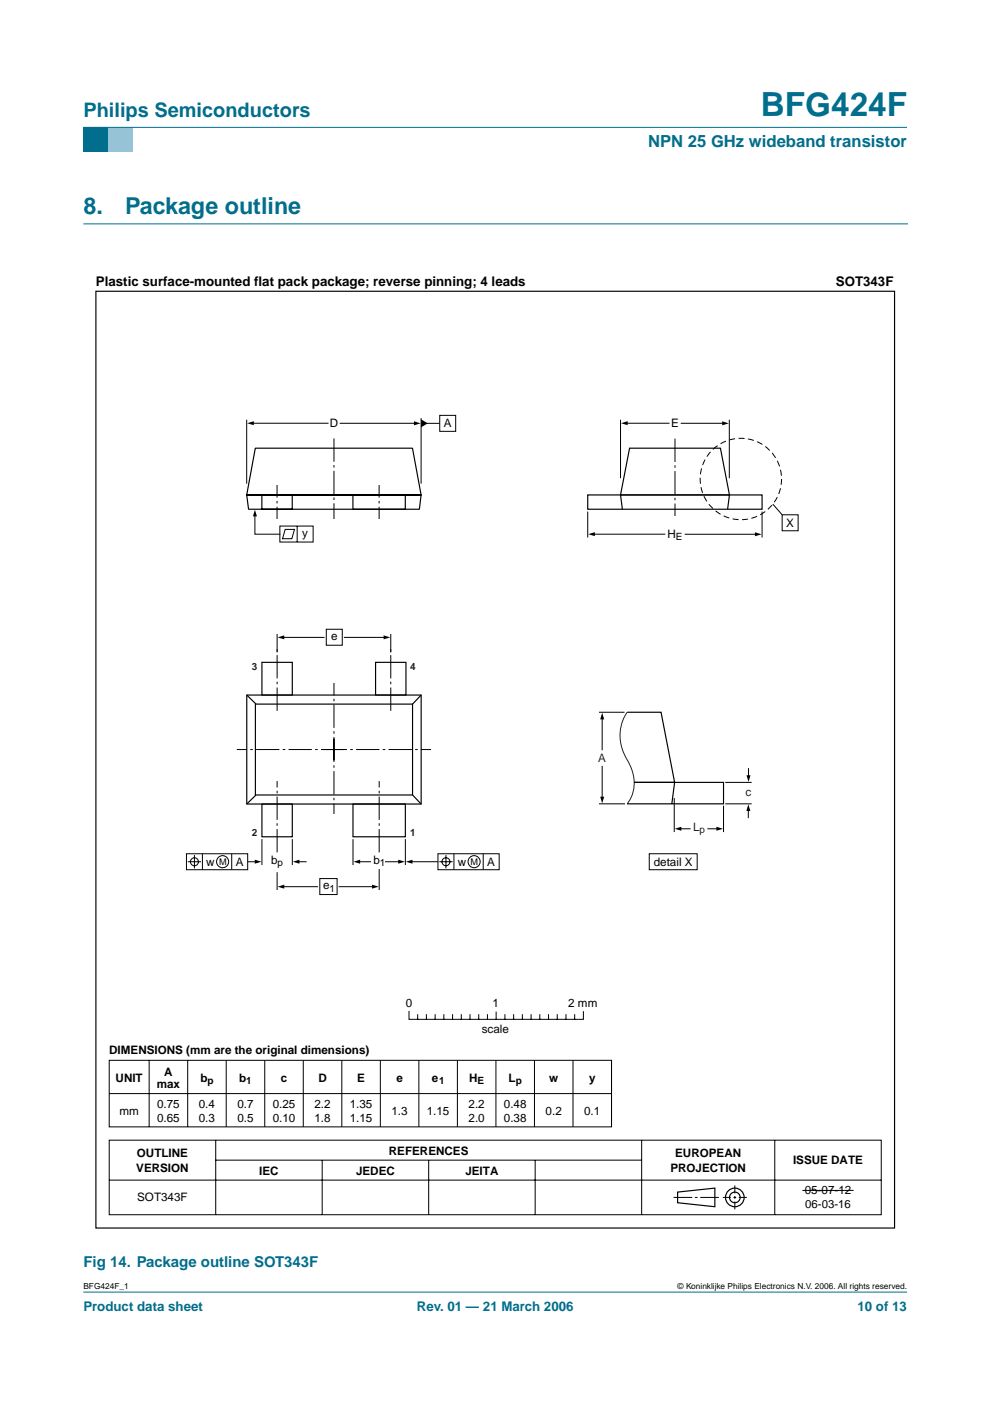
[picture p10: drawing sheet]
<svg xmlns="http://www.w3.org/2000/svg" width="210mm" height="297mm" viewBox="0 0 210 297" stroke-linecap="round" stroke-linejoin="round" font-family="sans-serif">
<path d="M17.7 273.9h174.6z" fill="#006e8c" stroke="#006e8c" stroke-width=".21"/>
<path d="M17.7 27h5.3v5.3h-5.3z" fill-rule="evenodd" fill="#006e8c"/>
<path d="M23 27h5.3v5.3h-5.3z" fill-rule="evenodd" fill="#96c4d6"/>
<path d="M17.7 27h174.6z" fill="#006e8c" stroke="#006e8c" stroke-width=".21"/>
<path d="M17.7 47.5h174.7" fill="none" stroke="#006e8c" stroke-width=".21"/>
<g fill="none" stroke="#000" stroke-width=".21">
<path d="M131.6 89v12.4M132.8 89.7h9.1M144.4 89.7h9M154.6 89v12.4M124.6 108.5v5.5M161.6 108.5v5.5M163.9 106.9l1.9 2.2M165.8 109.1h3.4v3.4h-3.4zM127 151h5.4M127.7 152.2v6.8M127 170.4h5.5M127.7 162.5v6.7"/>
<path d="M143 169.2v7.2M144.2 175.7h2.1M150.1 175.7h2.1M153.4 170.8v5.6M153.8 165.9h5.6M153.8 170.4h5.6M158.7 171.7v1.7M158.7 163v1.7M137.7 181h10.1v3.4h-10.1zM86.7 214.4v1.7h37v-1.6M88.6 215.1v1M90.4 215.1v1"/>
<path d="M92.3 215.1v1M94.1 215.1v1M96 215.1v1M97.8 215.1v1M99.7 215.1v1M101.5 215.1v1M103.4 215.1v1M105.2 214.6v1.5M107.1 215.1v1M108.9 215.1v1M110.8 215.1v1M112.6 215.1v1"/>
<path d="M114.5 215.1v1M116.3 215.1v1M118.1 215.1v1M120 215.1v1M121.8 215.1v1M23.2 224.8h106.5v14.1h-106.5zM23.2 231.9h106.5M31.6 224.8v14.1M39.8 224.8v14.1M48 224.8v14.1M56.1 224.8v14.1M64.3 224.8v14.1"/>
<path d="M72.5 224.8v14.1M80.6 224.8v14.1M88.8 224.8v14.1M97 224.8v14.1M105.1 224.8v14.1M113.3 224.8v14.1M121.5 224.8v14.1M129.7 224.8v14.1M23.2 241.7h163.6v15.8h-163.6zM23.2 250.2h163.6M45.7 241.7v15.8M45.7 246h90.3"/>
<path d="M68.3 246v11.5M90.9 246v11.5M113.5 246v11.5M136 241.7v15.8M142.8 253.9h4M147.3 253.9h.6M148.5 253.9h3.9M153.3 253.9h1.7M155.5 253.9h.6M155.8 251.3v1.7M155.8 253.6v.6M155.8 254.7v1.7"/>
<path d="M156.6 253.9h1.7M164.3 241.7v15.8"/>
</g>
<g fill="none" stroke="#000" stroke-width=".25">
<path d="M20.3 61.8h169.4v198.6h-169.4zM124.6 104.9h37v3.1h-37zM133 151h7.2l2.8 14.9h-8.5h18.9v4.5h-20.4M143 165.9l-.6 4.5M143.7 252.7l7.9-.8v4l-7.9-.9z"/>
<circle cx="155.8" cy="253.9" r="1.98"/>
<circle cx="155.8" cy="253.9" r="1.13"/>
</g>
<path d="M131.7 89.7l1.4-.4v.8zM153.1 89.3l1.4 .5-1.4 .4zM127.7 151.1l.4 1.4h-.8zM127.3 168.9h.8l-.4 1.4zM143.1 175.7l1.4-.4v.8zM151.9 175.3l1.4 .4-1.4 .4zM158.7 170.5l.4 1.4h-.9zM158.3 164.4h.8l-.4 1.4z" fill="#000"/>
<path d="M133 151a9 9 0 0 0 0 10.1 8 8 0 0 1 .2 9l-.2 .3" fill="none" stroke="#231f20" stroke-width=".21"/>
<path d="M170.1 252.4h10.9z" fill="#000" stroke="#000" stroke-width=".21"/>
<circle cx="157.1" cy="101.6" r="8.6" fill="none" stroke="#000" stroke-width=".21" stroke-dasharray="1.2 .7 0 0" stroke-linecap="butt"/>
<path d="M143.1 111.7v-18.8" fill="none" stroke="#000" stroke-width=".21" stroke-dasharray="4.9 .7 .5 .7" stroke-linecap="butt"/>
<path d="M142.8 109.5h.6v4.1h-.6z" fill="#fff"/>
<path d="M54.1 95h33.4l1.8 9.9h-37zM133.5 95h19.2l2 9.9h-23.1zM52.3 104.9h37l-.4 3.1h-36.2zM55.5 104.9h6.5v3.1h-6.5zM74.8 104.9h11.1v3.1h-11.1zM131.6 104.9l.4 3.1M154.7 104.9l-.4 3.1" fill="none" stroke="#000" stroke-width=".25"/>
<path d="M52.3 89v13.6M53.5 89.7h16.1M72.1 89.7h16M89.3 88.6v14M90.4 89.8h2.8M93.2 88.1h3.4v3.4h-3.4zM59.3 111.5h7.1v3.4h-7.1zM60.5 112.2h1.9l-.5 2h-2zM63 111.5v3.4M125.8 113.3h15.2M145.3 113.3h15" fill="none" stroke="#000" stroke-width=".21"/>
<path d="M52.4 89.7l1.4-.4v.8zM87.8 89.3l1.4 .5-1.4 .4zM89.3 88.9l1.4 .9-1.4 .8zM124.7 113.3l1.4-.5v.9zM160.1 112.9l1.4 .4-1.4 .4z" fill="#000"/>
<path d="M58.7 112.4v-9.6M80.4 112.4v-9.6" fill="none" stroke="#000" stroke-width=".21" stroke-dasharray="4.9 .7 .5 .7" stroke-linecap="butt"/>
<path d="M58.4 110.1h.7v4.1h-.7z" fill="#fff"/>
<path d="M70.8 111.7v-18.8" fill="none" stroke="#000" stroke-width=".21" stroke-dasharray="4.9 .7 .5 .7" stroke-linecap="butt"/>
<g fill="#fff">
<path d="M70.5 110.1h.6v4.1h-.6z"/>
<path d="M80.1 110.1h.6v4.1h-.6z"/>
</g>
<g fill="none" stroke="#000" stroke-width=".21">
<path d="M54 109.2v4.1h5.3M58.8 134.4v3.9M60 135.1h8.7M69.2 133.4h3.4v3.4h-3.4zM73 135.1h8.6M82.9 134.4v3.9M55.5 177.9v5.5M62 177.9v5.5M74.8 177.9v5.5M85.9 177.9v5.5M39.5 181h13v3.4h-13zM39.8 182.7h2.8"/>
<path d="M41.2 181.3v2.8M42.9 181v3.4M49.1 181v3.4M52.6 182.7h1.7M58.8 184.9v3.8M60 188h7.3M63.2 182.7h1.7M67.8 186.3h3.7v3.4h-3.7zM71.9 188h7.3M76.1 182.7h2.5M80.4 184.3v4.4M81.7 182.7h3"/>
<path d="M92.8 182.7h-5.6M92.9 181h12.9v3.4h-12.9zM93.1 182.7h2.9M94.5 181.3v2.8M96.2 181v3.4M102.5 181v3.4"/>
<circle cx="41.2" cy="182.7" r=".85"/>
<circle cx="47.2" cy="182.7" r="1.28"/>
<circle cx="94.5" cy="182.7" r=".85"/>
<circle cx="100.5" cy="182.7" r="1.28"/>
</g>
<path d="M54 108.1l.5 1.4h-.9zM58.9 135.1l1.4-.4v.9zM81.3 134.7l1.5 .4-1.5 .5zM54 182.3l1.4 .4-1.4 .4zM58.9 188l1.4-.4v.8zM62.1 182.7l1.4-.4v.8zM74.9 182.7l1.5-.4v.8zM78.9 187.6l1.4 .4-1.4 .4zM84.4 182.3l1.4 .4-1.4 .4zM86 182.7l1.5-.4v.8z" fill="#000"/>
<path d="M58.8 150.7v-13.6M68.6 158.9h22.8M70.8 156.6v18.9M73 158.9h-22.8M82.9 150.7v-13.6M70.8 161.2v-18.8M58.8 180.7v-15.1M80.4 180.7v-15.1" fill="none" stroke="#000" stroke-width=".21" stroke-dasharray="4.9 .7 .5 .7" stroke-linecap="butt"/>
<path d="M52.3 147.4h37v23.1h-37zM52.3 147.4l2 1.9M54.1 149.3h33.4v19.3h-33.4zM55.5 140.4h6.5v7h-6.5zM79.6 140.4h6.5v7h-6.5zM89.3 147.4l-1.8 1.9M54.3 168.6l-2 1.9M55.5 170.5h6.5v6.9h-6.5zM74.8 170.5h11.1v6.9h-11.1zM87.5 168.6l1.8 1.9" fill="none" stroke="#000" stroke-width=".25"/>
<g fill="#fff">
<path d="M69.5 140.2h2.1v4.6h-2.1z"/>
<path d="M69.2 172.6h2.1v4.5h-2.1z"/>
</g>
<text font-size="7.1" fill="#006e8c" x="161.3" y="24.7">BFG424F</text>
<g font-size="4.9" fill="#006e8c">
<text x="17.7" y="45.5">8.</text>
<text x="26.5" y="45.5">Package outline</text>
</g>
<text font-size="4.2" fill="#006e8c" x="17.7" y="24.9">Philips Semiconductors</text>
<text font-size="3.5" fill="#006e8c" x="137.4" y="31.1">NPN 25 GHz wideband transistor</text>
<text font-size="3.2" fill="#006e8c" x="17.7" y="268.7">Fig 14. Package outline SOT343F</text>
<g font-size="2.8">
<text x="20.3" y="60.6">Plastic surface-mounted flat pack package; reverse pinning; 4 leads</text>
<text x="177.2" y="60.6">SOT343F</text>
</g>
<g font-size="2.8" fill="#006e8c">
<text x="17.7" y="278">Product data sheet</text>
<text x="88.4" y="278">Rev. 01 — 21 March 2006</text>
<text x="181.8" y="278">10 of 13</text>
</g>
<g font-size="2.5">
<text x="69.9" y="90.5">D</text>
<text x="94.1" y="90.6">A</text>
<text x="142.3" y="90.5">E</text>
<text x="64.1" y="113.8">y</text>
<text x="141.5" y="114">H</text>
<text x="166.7" y="111.7">X</text>
<text x="70.2" y="135.7">e</text>
<text x="43.7" y="183.6">w</text>
<text x="50" y="183.6">A</text>
<text x="57.5" y="183.2">b</text>
<text x="79.2" y="183.2">b</text>
<text x="97" y="183.6">w</text>
<text x="103.3" y="183.6">A</text>
<text x="138.6" y="183.6">detail X</text>
<text x="68.5" y="188.5">e</text>
<text x="86" y="213.5">0</text>
<text x="104.4" y="213.5">1</text>
<text x="120.5" y="213.5">2 mm</text>
<text x="102.2" y="219">scale</text>
<text x="23.2" y="223.4">DIMENSIONS (mm are the original dimensions)</text>
<text x="24.5" y="229.3">UNIT</text>
<text x="33.2" y="230.7">max</text>
<text x="34.8" y="228.2">A</text>
<text x="42.5" y="229.3">b</text>
<text x="50.7" y="229.3">b</text>
<text x="59.5" y="229.3">c</text>
<text x="67.5" y="229.3">D</text>
<text x="75.7" y="229.3">E</text>
<text x="84" y="229.3">e</text>
<text x="91.5" y="229.3">e</text>
<text x="99.5" y="229.3">H</text>
<text x="107.8" y="229.3">L</text>
<text x="116.4" y="229.3">w</text>
<text x="124.9" y="229.3">y</text>
<text x="25.3" y="236.4">mm</text>
<text x="33.3" y="235">0.75</text>
<text x="33.3" y="237.8">0.65</text>
<text x="42.2" y="235">0.4</text>
<text x="42.2" y="237.8">0.3</text>
<text x="50.3" y="235">0.7</text>
<text x="50.3" y="237.8">0.5</text>
<text x="57.8" y="235">0.25</text>
<text x="57.8" y="237.8">0.10</text>
<text x="66.7" y="235">2.2</text>
<text x="66.7" y="237.8">1.8</text>
<text x="74.2" y="235">1.35</text>
<text x="74.2" y="237.8">1.15</text>
<text x="83" y="236.4">1.3</text>
<text x="90.5" y="236.4">1.15</text>
<text x="99.3" y="235">2.2</text>
<text x="99.3" y="237.8">2.0</text>
<text x="106.8" y="235">0.48</text>
<text x="106.8" y="237.8">0.38</text>
<text x="115.7" y="236.4">0.2</text>
<text x="123.9" y="236.4">0.1</text>
<text x="29" y="245.4">OUTLINE</text>
<text x="82.5" y="244.8">REFERENCES</text>
<text x="143.2" y="245.4">EUROPEAN</text>
<text x="28.9" y="248.4">VERSION</text>
<text x="55" y="249.1">IEC</text>
<text x="75.5" y="249.1">JEDEC</text>
<text x="98.7" y="249.1">JEITA</text>
<text x="142.1" y="248.4">PROJECTION</text>
<text x="168.1" y="246.8">ISSUE DATE</text>
<text x="29.1" y="254.7">SOT343F</text>
<text x="170.6" y="253.2">05-07-12</text>
</g>
<g font-size="2.5" fill="#231f20">
<text x="126.8" y="161.6">A</text>
<text x="158.1" y="168.7">c</text>
<text x="146.9" y="176.2">L</text>
</g>
<text font-size="2.4" x="170.7" y="256.2">06-03-16</text>
<g font-size="2.1">
<text x="143.3" y="114.5">E</text>
<text x="58.9" y="183.7">p</text>
<text x="80.5" y="183.7">1</text>
<text x="69.9" y="189">1</text>
<text x="44" y="229.8">p</text>
<text x="52.2" y="229.8">1</text>
<text x="93.1" y="229.8">1</text>
<text x="101.3" y="229.8">E</text>
<text x="109.3" y="229.8">p</text>
</g>
<g font-size="2.1" fill="#231f20">
<text x="53.4" y="142.1">3</text>
<text x="87" y="142.1">4</text>
<text x="53.4" y="177.3">2</text>
<text x="87" y="177.3">1</text>
<text x="148.3" y="176.7">p</text>
</g>
<g font-size="1.9">
<text x="46.4" y="183.4">M</text>
<text x="99.8" y="183.4">M</text>
</g>
<g font-size="1.8">
<text x="17.7" y="273.4">BFG424F_1</text>
<text x="143.7" y="273.4">© Koninklijke Philips Electronics N.V. 2006. All rights reserved.</text>
</g>
</svg>
